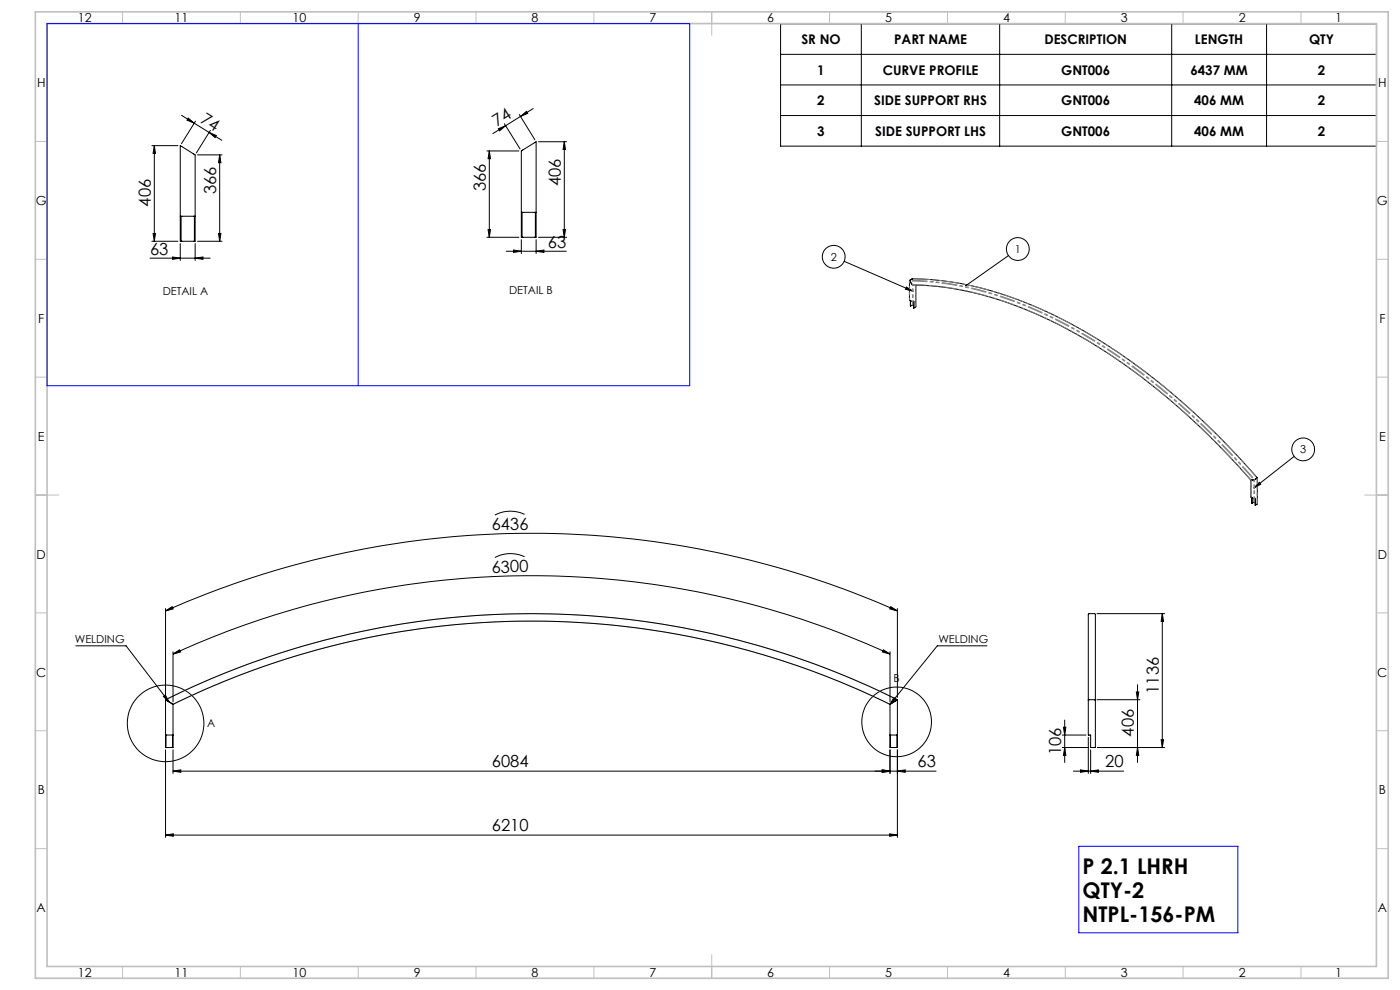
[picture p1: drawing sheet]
<svg xmlns="http://www.w3.org/2000/svg" width="594mm" height="420mm" viewBox="0 0 594 420" stroke-linecap="round" stroke-linejoin="round" font-family="sans-serif">
<g fill="none" stroke="#000" stroke-width=".42">
<path d="M331.2 10.1h252.9v51.9h-252.9zM365.4 10.1v51.9M424.1 10.1v51.9M497.1 10.1v51.9M537.4 10.1v51.9M331.2 23.1h252.9M331.2 36h252.9M77 48.9l17.1 10.6M79.9 50.1l2.5 2.2-3.1-1.3zM82.9 51.4l-5.9 9.5M88.7 56.2l3.1 1.3-.5 .9zM89.3 55.3l-6 9.6"/>
<path d="M211.5 54.6l3-1.3-2.5 2.2zM214 52.5l6.7 10.7M214.5 53.3l-5.4 3.4M220.3 48.6l6.6 10.7M220.8 49.4l2.6-2.1 .5 .8zM220.8 49.4l-6.3 3.9M226.2 46.1l-5.4 3.3M331.2 49h252.9M64.5 61.8h11M65.5 61.8v40.6M65.5 61.8l.5 3.3h-1.1zM83.8 65.7h10.4"/>
<path d="M93.2 65.7v36.7M93.2 65.7l.5 3.3h-1zM206.6 64h13.6M207.6 64v36.7M207.6 64l.5 3.3h-1zM228.5 60.1h11.9M239.4 60.1v40.6M239.4 60.1l.5 3.3h-1zM64.9 99h1.1l-.5 3.4zM76.5 91.7h6.3M76.8 91.7v10.7M82.5 91.7v10.7"/>
<path d="M92.7 99h1l-.5 3.4zM207.1 97.4h1l-.5 3.3zM221.2 90.1h6.3M221.5 90.1v10.6M227.2 90.1v10.6M238.9 97.4h1l-.5 3.3zM63.6 109.5h25.5M64.5 102.4h11M73.2 109l3.3 .5-3.3 .5zM76.5 103.3v7.2M76.8 102.4h-.3v-40.6l6.3 3.9v36.7h-.3M76.8 102.4h5.7"/>
<path d="M82.8 109.5l3.3-.5v1zM82.8 103.3v7.2M83.8 102.4h10.4M206.6 100.7h13.6M214.8 106.6h25.5M217.9 106.1l3.3 .5-3.3 .5zM221.2 101.7v5.9M221.5 100.7h-.3v-36.7l6.3-3.9v40.6h-.3M221.5 100.7h5.7M227.5 106.6l3.3-.5v1zM227.5 101.7v5.9M228.5 100.7h11.9"/>
<path d="M358.2 110.9l29.2 12.7M385.9 119.1v8.2l1.2 .7 .6-.2v2.9M385.9 119v.3M385.9 119.3l1.2 1.5M387 118.3l8.6 .4 8.2 .9 8.4 1.6 9.6 2.5 9.8 3.3 8.7 3.5 7.7 3.6 12.2 6.5 9.9 6.1 8.9 6 10.9 8.1 7.6 6.3 7.5 6.5 10.5 10 8.2 8.4 9.8 10.8M387 118.3l-1.1 .7M387.1 118.3h-.1M427.9 108.4l-18.1 12.8M384.6 121.8l2.8 1.8-3.2-.9zM386.3 127.5v2.4M387.1 120.8l9.9 .6 9.3 1.3 6.2 1.4 10.7 2.9 11.9 4.3 8.7 3.8 6.6 3.2 11 6.1 8.8 5.5 8.7 6.1 9.8 7.4 8.6 7.1 15.9 14.5 8.2 8.4 9.4 10.3M387.1 120.8l.2 .1"/>
<path d="M387.7 129.6l-.6-.2-.8 .5M387.7 130.7h.1M388.6 120.9v9.3l-.9 .5M549.1 193.6l-17.1 13.5M222.6 218.2a14.1 14.1 0 0 0-12.6 .3M530.8 203.7h.1M530.8 203.7v7.2l1.2 .7 .6-.2v2.9M531.1 211.1l.1 2.4M531.2 211.2v2.3M532 203.6l-1.2 .1M532.3 203.5l-.3 .1M532.6 213.3l-.6-.3-.8 .5"/>
<path d="M532.6 214.3h.1M533.4 202.8l-1.1 .7M533.4 202.8h.1M533.5 202.8h.1M533.5 202.8v11l-.9 .5M534.3 204.6l.6 .8-2.9 1.7zM222.6 236.2a14 14 0 0 0-12.6 .3M70.2 258.2v37.7M70.2 259.2l2.9-1.8 .4 .9zM70.2 259.2a382.6 382.6 0 0 1 310.6 0M377.9 257.4l2.9 1.8-3.3-.9zM380.8 258.2v37.7"/>
<path d="M32.2 274h21.3l18.2 23.8M73.4 277.5l2.8-1.8 .4 .9zM73.4 277.5a364.7 364.7 0 0 1 304.2 0M73.4 276.5v21.3M374.8 275.7l2.8 1.8-3.2-.9zM377.6 276.5v21.3M418.7 274h-21l-20.1 24.8M465.4 260.3h28.8M493.1 260.3v56.8M493.1 260.3l.6 3.3h-1zM69.3 295.5l.8-.7 1.6 3zM70.2 296.8l.4 .3"/>
<path d="M70.2 296.8a348.3 348.3 0 0 1 310.6 0M70.2 296.8l.2 20.3M70.6 297.1l2.5 1.5M73.1 298.6l.3 .2M73.4 298.8a345.2 345.2 0 0 1 304.2 0M73.4 298.8l-.2 18.3M377.6 298.8l.2 18.3M377.9 298.6l-.3 .2M379.3 295.9l.8 .7-2.5 2.2zM380.4 297.1l-2.5 1.5M380.8 296.8l-.4 .3M380.8 296.8l-.2 20.3"/>
<path d="M461.8 297.1v-36.5l.3-.3h2.3l.3 .3v36.5M461.8 297.1v14.7h.9v5.3h2v-20M462.1 296.8l-.3 .3M462.1 296.8h2.3M464.4 296.8l.3 .3M465.4 296.8h18.3M482.1 293.6h1.1l-.6 3.2zM482.6 290.5v33M70.2 311.8h3.2M70.2 318.1v37.2M70.4 317.1h2.8M70.4 311.8v5.3"/>
<path d="M73.2 311.8v5.3M73.4 318.1v10M377.6 318.1v10M377.6 311.8h3.2M377.8 317.1h2.8M377.8 311.8v5.3M380.6 311.8v5.3M380.8 318.1v37.2M450.7 317.1h11.1M450.7 311.8h10.1M451.2 308.5h1l-.5 3.3zM451.7 305.5v18"/>
<path d="M451.7 317.1l.5 3.3h-1zM461.8 312.8v15.3M462.7 318.1v10M465.7 317.1h28.5M482.6 317.1l.6 3.3h-1.1zM492.7 313.8h1l-.6 3.3zM73.4 327.1l3.3-.5v1zM73.4 327.1h323.8M374.3 326.6l3.3 .5-3.3 .5zM380.8 327.1l3.3-.5v1zM455.4 327.1h21.3M458.4 326.6l3.4 .5-3.4 .5z"/>
<path d="M462.7 327.1l3.4-.5v1zM70.2 354.3l3.4-.6v1.1zM70.2 354.3h310.6M377.4 353.7l3.4 .6-3.4 .5z"/>
<circle cx="353.7" cy="108.9" r="4.8"/>
<circle cx="431.9" cy="105.7" r="4.8"/>
<circle cx="552.9" cy="190.6" r="4.8"/>
<circle cx="70.3" cy="306.9" r="16.2"/>
<circle cx="380.4" cy="306.3" r="14.8"/>
</g>
<g fill="none" stroke="#c0c0c0" stroke-width=".42">
<path d="M52 5v5M102 5v5M152 5v5M202 5v5M252 5v5M302 5v10M352 5v5M402 5v5M452 5v5M502 5v5M552 5v5M15 60h5"/>
<path d="M584 60h5M15 110h5M584 110h5M15 160h5M584 160h5M15 210h10M579 210h10M15 260h5M584 260h5M70.2 296.8a348.3 348.3 0 0 1 310.6 0M73.4 298.8a345.2 345.2 0 0 1 304.2 0M15 310h5"/>
<path d="M584 310h5M15 360h5M584 360h5M52 410v5M102 410v5M152 410v5M202 410v5M252 410v5M302 405v10M352 410v5M402 410v5M452 410v5"/>
<path d="M502 410v5M552 410v5"/>
</g>
<path d="M15 5h574v410h-574zM20 10h564v400h-564z" fill="none" stroke="#c0c0c0" stroke-width=".7"/>
<path d="M20 10h272.6v153.6h-272.6zM152 10v153.6M457.7 359h67.5v36.7h-67.5z" fill="none" stroke="#00f" stroke-width=".42"/>
<g fill="#000">
<path d="M79.9 50.1l2.5 2.2-3.1-1.3zM88.7 56.2l3.1 1.3-.5 .9z"/>
<path d="M211.5 54.6l3-1.3-2.5 2.2zM220.8 49.4l2.6-2.1 .5 .8z"/>
<path d="M207.6 64l.5 3.3h-1zM207.1 97.4h1l-.5 3.3zM239.4 60.1l.5 3.3h-1zM238.9 97.4h1l-.5 3.3z"/>
<path d="M92.7 99h1l-.5 3.4zM93.2 65.7l.5 3.3h-1zM64.9 99h1.1l-.5 3.4zM65.5 61.8l.5 3.3h-1.1z"/>
<path d="M377.9 257.4l2.9 1.8-3.3-.9zM70.2 259.2l2.9-1.8 .4 .9z"/>
<path d="M374.8 275.7l2.8 1.8-3.2-.9zM73.4 277.5l2.8-1.8 .4 .9z"/>
<path d="M69.3 295.5l.8-.7 1.6 3zM379.3 295.9l.8 .7-2.5 2.2zM409.5 121v.4l.3-.2-.3 .2a.34 .34 0 0 0 .5 0 .34 .34 0 0 0 0-.4 .34 .34 0 0 0-.5 0zM384.6 121.8l2.8 1.8-3.2-.9zM534.3 204.6l.6 .8-2.9 1.7z"/>
<path d="M451.2 308.5h1l-.5 3.3zM451.7 317.1l.5 3.3h-1z"/>
<path d="M482.6 317.1l.6 3.3h-1.1zM482.1 293.6h1.1l-.6 3.2zM492.7 313.8h1l-.6 3.3zM493.1 260.3l.6 3.3h-1z"/>
<path d="M73.4 327.1l3.3-.5v1zM374.3 326.6l3.3 .5-3.3 .5zM70.2 354.3l3.4-.6v1.1zM377.4 353.7l3.4 .6-3.4 .5z"/>
<path d="M374.3 326.6l3.3 .5-3.3 .5zM380.8 327.1l3.3-.5v1zM73.2 109l3.3 .5-3.3 .5zM82.8 109.5l3.3-.5v1zM217.9 106.1l3.3 .5-3.3 .5zM227.5 106.6l3.3-.5v1z"/>
<path d="M458.4 326.6l3.4 .5-3.4 .5zM462.7 327.1l3.4-.5v1z"/>
</g>
<path d="M387.1 128v-7.2M530.8 203.7v7.2" fill="none" stroke="#808080" stroke-width=".42" stroke-dasharray="6.3 1.3 1.3 1.3 1.3 1.3" stroke-dashoffset="5.9"/>
<path d="M385.9 127.3v-8.1M532 203.6v8M532.3 203.5v8.1" fill="none" stroke="#808080" stroke-width=".42" stroke-dasharray="6.3 1.3 1.3 1.3 1.3 1.3" stroke-dashoffset="5.5"/>
<path d="M387.4 128v-7.1" fill="none" stroke="#808080" stroke-width=".42" stroke-dasharray="6.3 1.3 1.3 1.3 1.3 1.3" stroke-dashoffset="6"/>
<path d="M388.5 130.2v-9.3" fill="none" stroke="#808080" stroke-width=".42" stroke-dasharray="6.3 1.3 1.3 1.3 1.3 1.3" stroke-dashoffset="4.9"/>
<path d="M387.1 129.4v-1.4M387.3 129.4v-1.4M532 211.6v1.4M532.2 211.6v1.4M532.3 203.4h.1" fill="none" stroke="#808080" stroke-width=".42" stroke-dasharray="6.3 1.3 1.3 1.3 1.3 1.3"/>
<path d="M385.9 119.2a144.7 144.7 0 0 1 66.8 18.9l10.1 5.7 10 6.5 10.1 7.1 9.9 7.8 9.8 8.4 9.6 9 10.6 10.8 9.2 10.2" fill="none" stroke="#808080" stroke-width=".42" stroke-dasharray="6.3 1.3 1.3 1.3 1.3 1.3" stroke-dashoffset="-1"/>
<path d="M385.9 119a144.7 144.7 0 0 1 66.9 18.8l10.1 5.8 10.1 6.4 11.3 8.1 10 7.9 9.8 8.5 9.6 9.1 9.4 9.7 9.2 10.1M387.1 118.3a144.7 144.7 0 0 1 66.8 18.9l10.1 5.7 10.1 6.5 10.1 7.1 9.9 7.8 9.9 8.5 9.6 9 9.5 9.6 10.3 11.4" fill="none" stroke="#808080" stroke-width=".42" stroke-dasharray="6.3 1.3 1.3 1.3 1.3 1.3" stroke-dashoffset="-1.2"/>
<path d="M387.1 120.8a145.5 145.5 0 0 1 66.9 19.4l9.9 5.7 9.9 6.4 9.9 7.1 9.7 7.7 9.7 8.3 9.4 8.9 9.3 9.5 9 9.9" fill="none" stroke="#808080" stroke-width=".42" stroke-dasharray="6.3 1.3 1.3 1.3 1.3 1.3" stroke-dashoffset=".5"/>
<path d="M533.4 202.8v11" fill="none" stroke="#808080" stroke-width=".42" stroke-dasharray="6.3 1.3 1.3 1.3 1.3 1.3" stroke-dashoffset="4"/>
<g font-size="9.2">
<text x="459.3" y="370.9">P 2.1 LHRH</text>
<text x="459.3" y="381">QTY-2</text>
<text x="459.3" y="391.2">NTPL-156-PM</text>
</g>
<g font-size="7.1">
<text x="84.6" y="51.8" transform="rotate(32 84.6 51.8)">74</text>
<text x="210.8" y="53.8" transform="rotate(-32 210.8 53.8)">74</text>
<text x="91.7" y="82.3" transform="rotate(-90 91.7 82.3)">366</text>
<text x="206.1" y="81.2" transform="rotate(-90 206.1 81.2)">366</text>
<text x="237.9" y="79" transform="rotate(-90 237.9 79)">406</text>
<text x="64" y="87.6" transform="rotate(-90 64 87.6)">406</text>
<text x="63.7" y="108">63</text>
<text x="232.5" y="105">63</text>
<text x="208.6" y="225" transform="rotate(-1 208.6 225)">6436</text>
<text x="208.6" y="243" transform="rotate(-1 208.6 243)">6300</text>
<text x="491.6" y="294.4" transform="rotate(-90 491.6 294.4)">1136</text>
<text x="481.1" y="312.5" transform="rotate(-90 481.1 312.5)">406</text>
<text x="450.2" y="320.3" transform="rotate(-90 450.2 320.3)">106</text>
<text x="208.7" y="325.6">6084</text>
<text x="389.3" y="325.6">63</text>
<text x="468.9" y="325.6">20</text>
<text x="208.7" y="352.7">6210</text>
</g>
<g font-size="5.6">
<text x="340" y="18.7">SR NO</text>
<text x="379.4" y="18.7">PART NAME</text>
<text x="443.1" y="18.7">DESCRIPTION</text>
<text x="507" y="18.7">LENGTH</text>
<text x="555.4" y="18.7">QTY</text>
<text x="346.8" y="31.7">1</text>
<text x="374.5" y="31.7">CURVE PROFILE</text>
<text x="450.3" y="31.7">GNT006</text>
<text x="505.1" y="31.7">6437 MM</text>
<text x="559.2" y="31.7">2</text>
<text x="346.8" y="44.6">2</text>
<text x="370.9" y="44.6">SIDE SUPPORT RHS</text>
<text x="450.3" y="44.6">GNT006</text>
<text x="506.7" y="44.6">406 MM</text>
<text x="559.2" y="44.6">2</text>
<text x="346.8" y="57.6">3</text>
<text x="371.3" y="57.6">SIDE SUPPORT LHS</text>
<text x="450.3" y="57.6">GNT006</text>
<text x="506.7" y="57.6">406 MM</text>
<text x="559.2" y="57.6">2</text>
</g>
<g font-size="5.3">
<text x="33.1" y="9.5">12</text>
<text x="74.1" y="9.5">11</text>
<text x="124.1" y="9.5">10</text>
<text x="175.6" y="9.5">9</text>
<text x="225.6" y="9.5">8</text>
<text x="275.6" y="9.5">7</text>
<text x="325.6" y="9.5">6</text>
<text x="375.6" y="9.5">5</text>
<text x="425.6" y="9.5">4</text>
<text x="475.6" y="9.5">3</text>
<text x="525.6" y="9.5">2</text>
<text x="566.6" y="9.5">1</text>
<text x="15.7" y="37">H</text>
<text x="584.7" y="37">H</text>
<text x="15.2" y="87">G</text>
<text x="584.2" y="87">G</text>
<text x="16.2" y="137">F</text>
<text x="585.2" y="137">F</text>
<text x="16.1" y="187">E</text>
<text x="585.1" y="187">E</text>
<text x="15.5" y="237">D</text>
<text x="584.5" y="237">D</text>
<text x="15.4" y="287">C</text>
<text x="584.4" y="287">C</text>
<text x="16" y="337.1">B</text>
<text x="585" y="337.1">B</text>
<text x="15.5" y="387">A</text>
<text x="584.5" y="387">A</text>
<text x="33.1" y="414.5">12</text>
<text x="74.1" y="414.5">11</text>
<text x="124.1" y="414.5">10</text>
<text x="175.6" y="414.5">9</text>
<text x="225.6" y="414.5">8</text>
<text x="275.6" y="414.5">7</text>
<text x="325.6" y="414.5">6</text>
<text x="375.6" y="414.5">5</text>
<text x="425.6" y="414.5">4</text>
<text x="475.6" y="414.5">3</text>
<text x="525.6" y="414.5">2</text>
<text x="566.6" y="414.5">1</text>
</g>
<g font-size="4.7">
<text x="430.6" y="107.3">1</text>
<text x="352.5" y="110.6">2</text>
<text x="69" y="125.1">DETAIL A</text>
<text x="216" y="124.6">DETAIL B</text>
<text x="551.6" y="192.3">3</text>
<text x="31.7" y="272.9">WELDING</text>
<text x="398.1" y="272.9">WELDING</text>
<text x="379.1" y="289.2">B</text>
<text x="87.9" y="308.2">A</text>
</g>
</svg>
